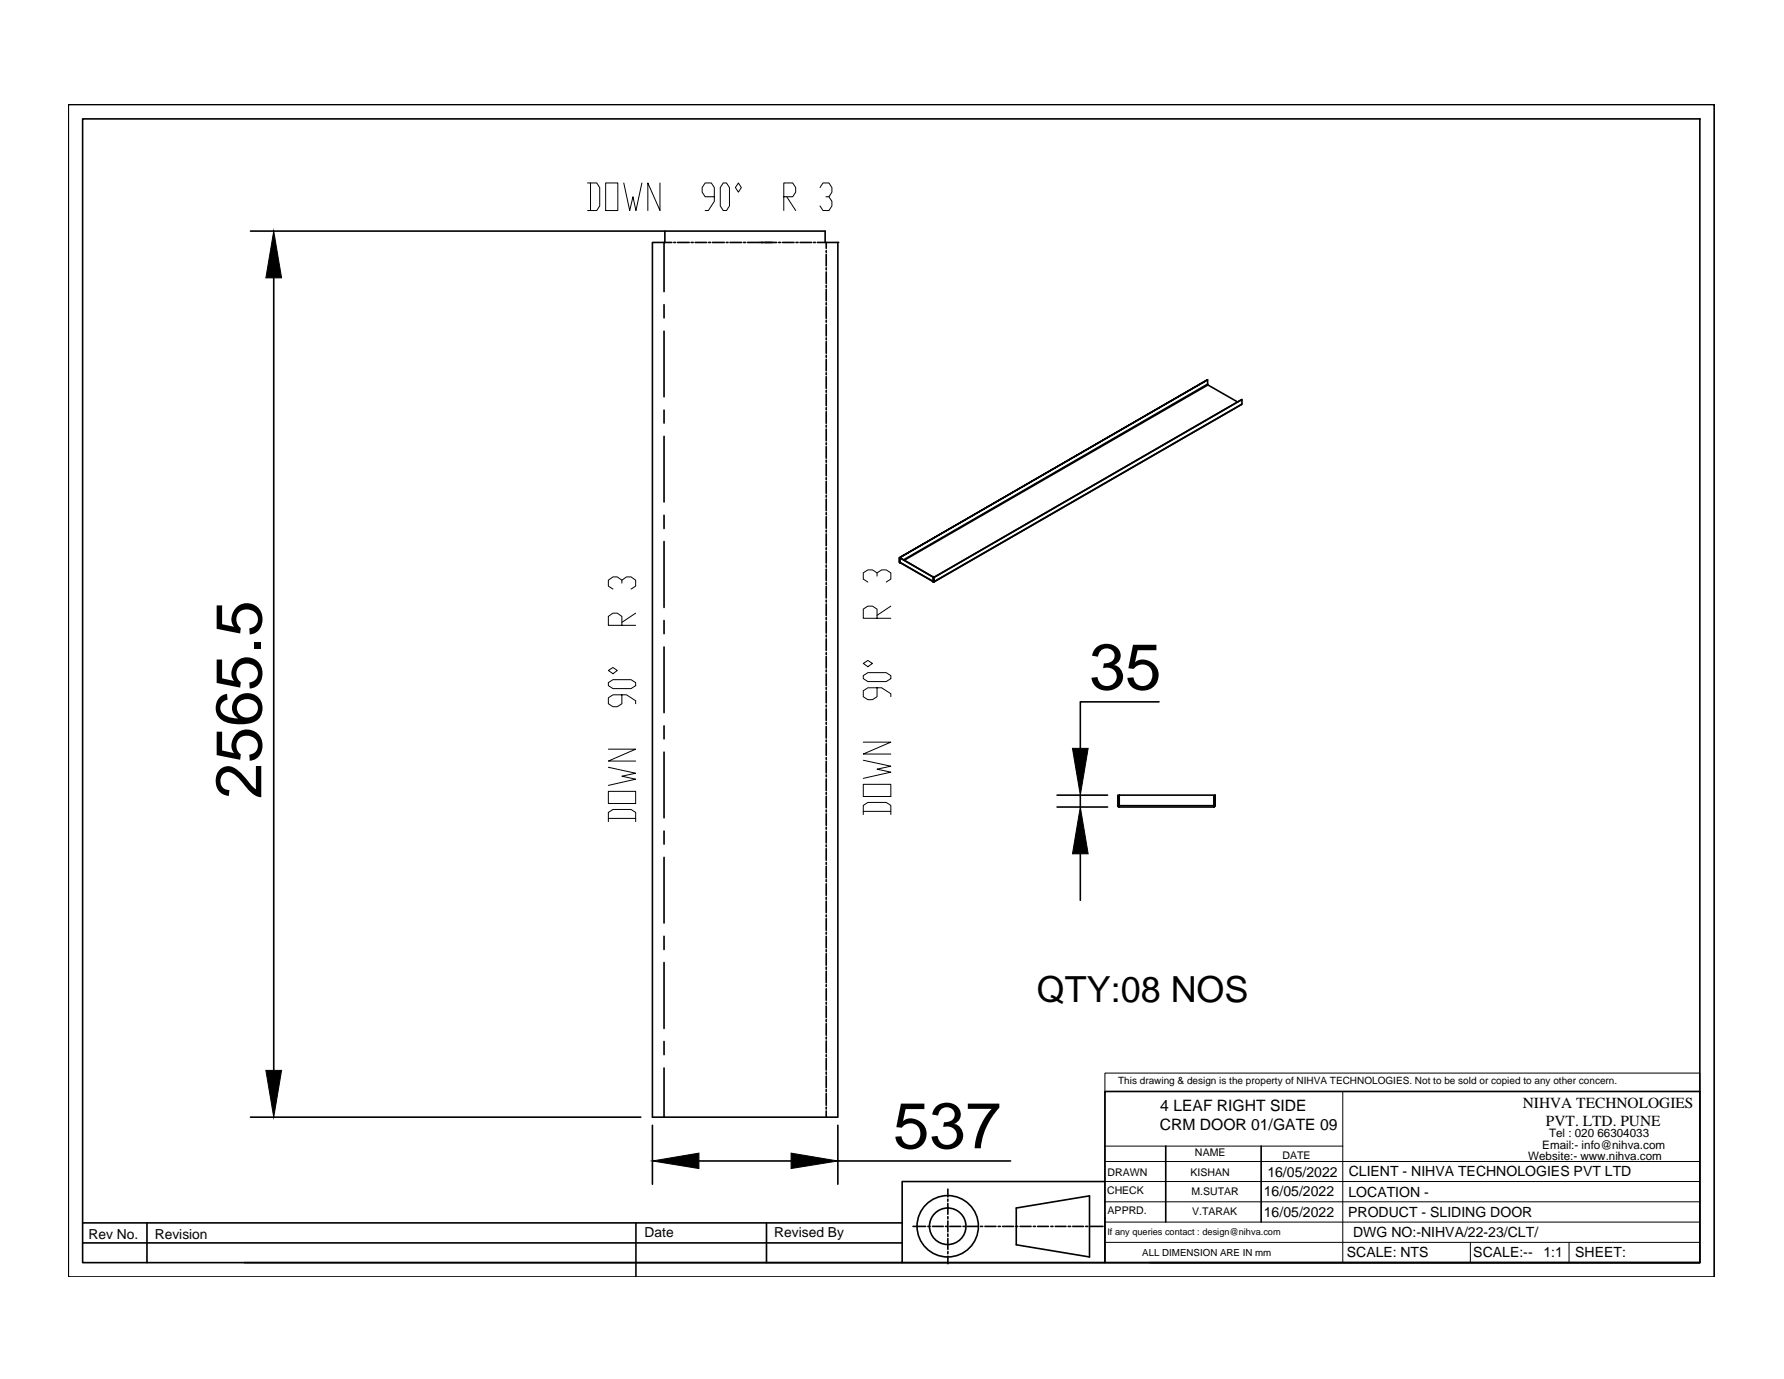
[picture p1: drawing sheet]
<svg xmlns="http://www.w3.org/2000/svg" width="279mm" height="216mm" viewBox="0 0 279 216" stroke-linecap="round" stroke-linejoin="round" font-family="sans-serif">
<!-- layer: 0 -->
<g fill="none" stroke="#000" stroke-width=".25">
<path d="M10.7 16.4h257.8v183.5h-257.8zM12.9 18.6h253.3v179.1h-253.3zM39.2 36.2h64.9M105.2 38h-1.2v7.7M105.5 38h.3M106.1 38h1.8M108.2 38h.4M108.9 38h1.8M111 38h.3M111.6 38h1.8M113.7 38h.3M114.3 38h1.8"/>
<path d="M116.4 38h.4M117.1 38h1.8M118.9 38h2.8M121.9 38h.3M122.5 38h1.9M124.7 38h.3M125.3 38h1.8M127.4 38h.3M128 38h1.2v-1.8h-25.1v1.8h-1.9v136.9h29v-136.9M129.4 39.2v.3M129.4 39.8v1.8M131.3 38h-1.9v.9"/>
<path d="M42.9 43.5v124.1M104 47.7v2.1M104 51.8v10.3M129.4 41.9v.3M129.4 42.6v1.8M129.4 44.7v.3M129.4 45.3v1.8M129.4 47.4v.3M129.4 48v1.9M129.4 50.2v.2M129.4 50.8v1.8M129.4 52.9v.3"/>
<path d="M129.4 53.5v1.8M129.4 55.6v.4M129.4 56.2v1.9M129.4 58.4v.3M129.4 59v1.8M189.1 59.5v.6l-47.6 27.6M104 64.2v2M104 68.3v10.3M129.4 61.1v.3M129.4 61.7v1.8M129.4 63.8v.4M129.4 64.5v1.8"/>
<path d="M129.4 66.6v.3M129.4 67.2v1.8M129.4 69.3v.3M129.4 69.9v1.8M129.4 72v.4M129.4 72.7v1.8M129.4 74.8v.3M129.4 75.4v1.8M129.4 77.5v.3M129.4 78.1v1.9M189.1 60.1l.1 .1M193.8 62.9l-4.6-2.6-47.6 27.4"/>
<path d="M194.5 63.2l-.1 .1M194.5 63.3l-48.3 27.8M194.5 62.6l-48.3 27.8M104 80.7v2M104 84.8v10.3M104 97.1v2.1M129.4 80.2v.4M129.4 80.9v1.8M129.4 83v.3M129.4 83.6v1.9M129.4 85.8v.2M129.4 86.3v1.9"/>
<path d="M129.4 88.5v.3M129.4 89.1v1.8M129.4 91.2v.3M129.4 91.8v1.8M129.4 94v.3M129.4 94.6v1.8M129.4 96.7v.3M129.4 97.3v1.8M129.4 99.4v.3M140.9 87.3v.7zM140.9 87.3l48.2-27.8zM140.9 88v.1"/>
<path d="M141 88.1h.1M141 88.1l5.2 3M141 87.4l5.2 3M141 88h-.1M146.2 90.4v.6zM146.2 91.1h.1M146.2 91v.1M146.2 90.4l-5.2-3.1v.7l5.2 3M146.2 91.1h-.1M146.2 90.4l48.3-27.8v.7l-48.3 27.8zM146.2 90.4h.1M146.2 90.4v.7"/>
<path d="M104 101.3v10.3M104 113.7v2M104 117.8v10.2M129.4 100v1.8M129.4 102.2v.3M129.4 102.8v1.8M129.4 104.9v.3M129.4 105.5v1.8M129.4 107.6v.3M129.4 108.2v1.9M129.4 110.4v.3M129.4 111v1.8"/>
<path d="M129.4 113.1v.3M129.4 113.7v1.9M129.4 115.9v.2M129.4 116.4v1.9M129.4 118.6v.3M129.4 119.2v1.8M181.5 109.9h-12.3v7.3M104 130.1v2.1M104 134.2v10.3M129.4 121.3v.3M129.4 121.9v1.9M129.4 124.1v.3"/>
<path d="M129.4 124.7v1.8M129.4 126.8v.3M129.4 127.4v1.8M129.4 129.5v.3M129.4 130.2v1.8M129.4 132.3v.3M129.4 132.9v1.8M129.4 135v.3M129.4 135.6v1.8M129.4 137.7v.3M129.4 138.4v1.8M165.6 126.4h7.9"/>
<path d="M165.6 124.5h7.9M169.2 124.5v1.9M169.2 133.7v7.3M175 126.1l.3 .3M175.1 124.5v1.6zM175.1 126.1l.2 .2M175.3 124.5h14.8v1.6h-14.8zM175.3 126.1v.3h14.8M190.1 126.1v.3M190.2 126.1l-.1 .2M190.3 124.5v1.6zM190.3 126.1l-.2 .3"/>
<path d="M104 146.6v2.1M104 150.7v10.3M129.4 140.5v.3M129.4 141.1v1.8M129.4 143.2v.3M129.4 143.8v1.9M129.4 146v.2M129.4 146.6v1.8M129.4 148.7v.3M129.4 149.3v1.8M129.4 151.4v.4M129.4 152v1.9"/>
<path d="M129.4 154.2v.3M129.4 154.8v1.8M129.4 156.9v.3M129.4 157.5v1.8M129.4 159.6v.4M39.2 174.9h61.2M102.2 176.2v9.2M104 163.1v2M104 167.2v7.7M129.4 160.3v1.8M129.4 162.4v.3M129.4 163v1.8"/>
<path d="M129.4 165.1v.3M129.4 165.7v1.8M129.4 167.8v.4M129.4 168.5v1.8M129.4 170.6v.3M129.4 171.2v1.8M129.4 173.3v.3M129.4 173.9v1M131.2 176.2v9.2M173 170.9h93.2v26.8h-93.2zM182.6 179.4v11.9M197.5 179.4v11.9"/>
<path d="M12.9 191.5h128.4M12.9 194.6h128.4M23 191.5v6.2M99.6 191.5v8.4M109.5 181.8h14.4M120 191.5v6.2M131.2 181.8h27.1M141.3 197.7h31.7M143 192h2M145.3 192h.4M146 192h1.7M148.1 192h.3"/>
<path d="M148.4 186.2v1.2M148.4 187.7v.4M148.4 188.4v1.7M148.4 190.5v.3M148.4 191.2v1.7M148.4 193.2v.4M148.4 193.9v1.7M148.4 195.9v.4M148.4 196.7v1.2M148.7 192h1.8M150.8 192h.4M151.5 192h1.7"/>
<path d="M153.6 192h.3M154.2 192h1.8M156.3 192h.4M157 192h1.7M159.1 192h.3M159.2 189.1l11.4-1.9v9.6l-11.4-1.9zM159.8 192h1.7M161.8 192h.4M162.5 192h1.7M164.6 192h.3M165.3 192h1.6M167.3 192h.4"/>
<path d="M168 192h1.7M170 192h.4M170.8 192h1.9M173 185h-31.7v12.7h-103M180.1 197.7h86.1"/>
<circle cx="148.4" cy="192" r="2.86"/>
<circle cx="148.4" cy="192" r="4.8"/>
</g>
<g fill="none" stroke="#000" stroke-width=".16">
<path d="M92 28.6h1.5l.4 .8v2.8l-.4 .8h-1.5M92.5 28.6v4.4M94.9 28.6h1.9v4.4h-1.9zM97.7 28.6l.9 4.4 .5-2.2 .5 2.2 .9-4.4M103.4 28.6v4.4l-1.9-4.4v4.4M111.9 30.8h-1.5l-.4-.7v-.7l.4-.8h1l.5 .8v2.1l-1 1.5h-.5M113.3 28.6h.5l.4 .8v2.8l-.4 .8h-.5l-.5-.8v-2.8zM115.6 28.6l.5 .8-.5 .7-.4-.7zM122.8 30.8h1.3l.5-.7v-.7l-.5-.8h-1.3v4.4M123.2 30.8l1.4 2.2M128.4 29.4l.5-.8h.9l.5 .8v.7l-.5 .7h-.4M129.8 30.8l.5 .7v.7l-.5 .8h-.9l-.5-.8"/>
<path d="M97.4 97.9v-1.4l-.7-.5h-.7l-.7 .5v1.4h4.3M97.4 91.3v-.5l-.7-.5h-.7l-.7 .5v1l.7 .4M97.4 90.8l.7-.5h.7l.8 .5v1l-.8 .4M99.6 96l-2.2 1.4M137.4 96.8v-1.4l-.8-.5h-.7l-.7 .5v1.4h4.3M137.4 90.2v-.5l-.8-.5h-.7l-.7 .5v1l.7 .4M137.4 89.7l.7-.5h.7l.7 .5v1l-.7 .4M139.5 94.9l-2.1 1.4M95.3 117.3h4.3l-4.3 1.9h4.3M95.3 106.9l.7-.5h2.8l.8 .5v.4l-.8 .5h-2.8l-.7-.5zM95.3 105l.7-.5 .7 .5-.7 .5zM97.4 108.8v1.4l-.7 .4h-.7l-.7-.4v-1l.7-.4h2.1l1.5 .9v.5"/>
<path d="M135.2 119l4.3 1-2.1 .4 2.1 .5-4.3 1M135.2 116.2h4.3l-4.3 1.9h4.3M135.2 105.8l.7-.5h2.9l.7 .5v.4l-.7 .5h-2.9l-.7-.5zM135.2 103.9l.7-.5 .7 .5-.7 .5zM137.4 107.7v1.4l-.8 .4h-.7l-.7-.4v-1l.7-.4h2.2l1.4 .9v.5M95.3 128.6v-1.4l.7-.5h2.8l.8 .5v1.4M95.3 123.9h4.3v1.9h-4.3zM95.3 120.1l4.3 1-2.2 .4 2.2 .5-4.3 1M95.3 128.1h4.3M135.2 127.5v-1.4l.7-.5h2.9l.7 .5v1.4M135.2 122.8h4.3v1.9h-4.3zM135.2 127h4.3"/>
<path d="M173 168h93.2v2.9h-93.2zM173 170.9v26.8M173 179.4h37.3M174.6 170.9h91.6M210.3 170.9v26.8M173 191.3h93.2M173 188.2h93.2M173 185h93.2M173 181.8h93.2M173 194.5h93.2M230.3 194.5v3.2M245.7 194.5v3.2"/>
</g>
<path d="M42.9 36.2l1.2 7.3h-2.5zM168 117.2h2.4l-1.2 7.3zM169.2 126.4l1.2 7.3h-2.4zM41.6 167.6h2.5l-1.2 7.3zM102.2 181.8l7.3-1.3v2.5zM123.9 180.5l7.3 1.3-7.3 1.2z" fill="#000" stroke="#000" stroke-width=".16"/>
<g font-size="10.2">
<text x="170.6" y="107.9">35</text>
<text x="40.9" y="125.1" transform="rotate(-90 40.9 125.1)">2565.5</text>
<text x="139.9" y="179.8">537</text>
</g>
<text font-size="5.6" x="162.4" y="156.8">QTY:08 NOS</text>
<g font-size="2.5">
<text x="181.7" y="173.9">4 LEAF RIGHT SIDE</text>
<text x="181.6" y="176.9">CRM DOOR 01/GATE 09</text>
</g>
<g font-size="2.4">
<text x="238.5" y="173.5">NIHVA TECHNOLOGIES</text>
<text x="242.1" y="176.2">PVT. LTD. PUNE</text>
</g>
<g font-size="2.2">
<text x="198.5" y="184.3">16/05/2022</text>
<text x="211.2" y="184.2">CLIENT - NIHVA TECHNOLOGIES PVT LTD</text>
<text x="197.9" y="187.2">16/05/2022</text>
<text x="197.9" y="190.5">16/05/2022</text>
<text x="211.1" y="190.5">PRODUCT - SLIDING DOOR</text>
<text x="211.2" y="187.4">LOCATION -</text>
<text x="13.9" y="194">Rev No.</text>
<text x="24.2" y="194">Revision</text>
<text x="101" y="193.7">Date</text>
<text x="121.3" y="193.7">Revised By</text>
<text x="210.9" y="196.8">SCALE: NTS</text>
<text x="211.9" y="193.7">DWG NO:-NIHVA/22-23/CLT/</text>
<text x="230.7" y="196.8">SCALE:--</text>
<text x="241.7" y="196.8">1:1</text>
<text x="246.7" y="196.8">SHEET:</text>
</g>
<g font-size="1.8">
<text x="241.5" y="179.9">Email:- info@nihva.com</text>
<text x="242.6" y="178.1">Tel : 020 66304033</text>
<text x="239.3" y="181.6">Website:- www.nihva.com</text>
</g>
<g font-size="1.7">
<text x="173.5" y="184.1">DRAWN</text>
<text x="186.5" y="184.1">KISHAN</text>
<text x="187.1" y="181">NAME</text>
<text x="200.9" y="181.4">DATE</text>
<text x="173.4" y="186.9">CHECK</text>
<text x="173.5" y="190">APPRD.</text>
<text x="186.6" y="187.1">M.SUTAR</text>
<text x="186.7" y="190.2">V.TARAK</text>
</g>
<text font-size="1.6" x="175.1" y="169.8">This drawing &amp; design is the property of NIHVA TECHNOLOGIES. Not to be sold or copied to any other concern.</text>
<text font-size="1.5" x="178.9" y="196.6">ALL DIMENSION ARE IN mm</text>
<text font-size="1.4" x="173.4" y="193.3">If any queries contact : design@nihva.com</text>
</svg>
